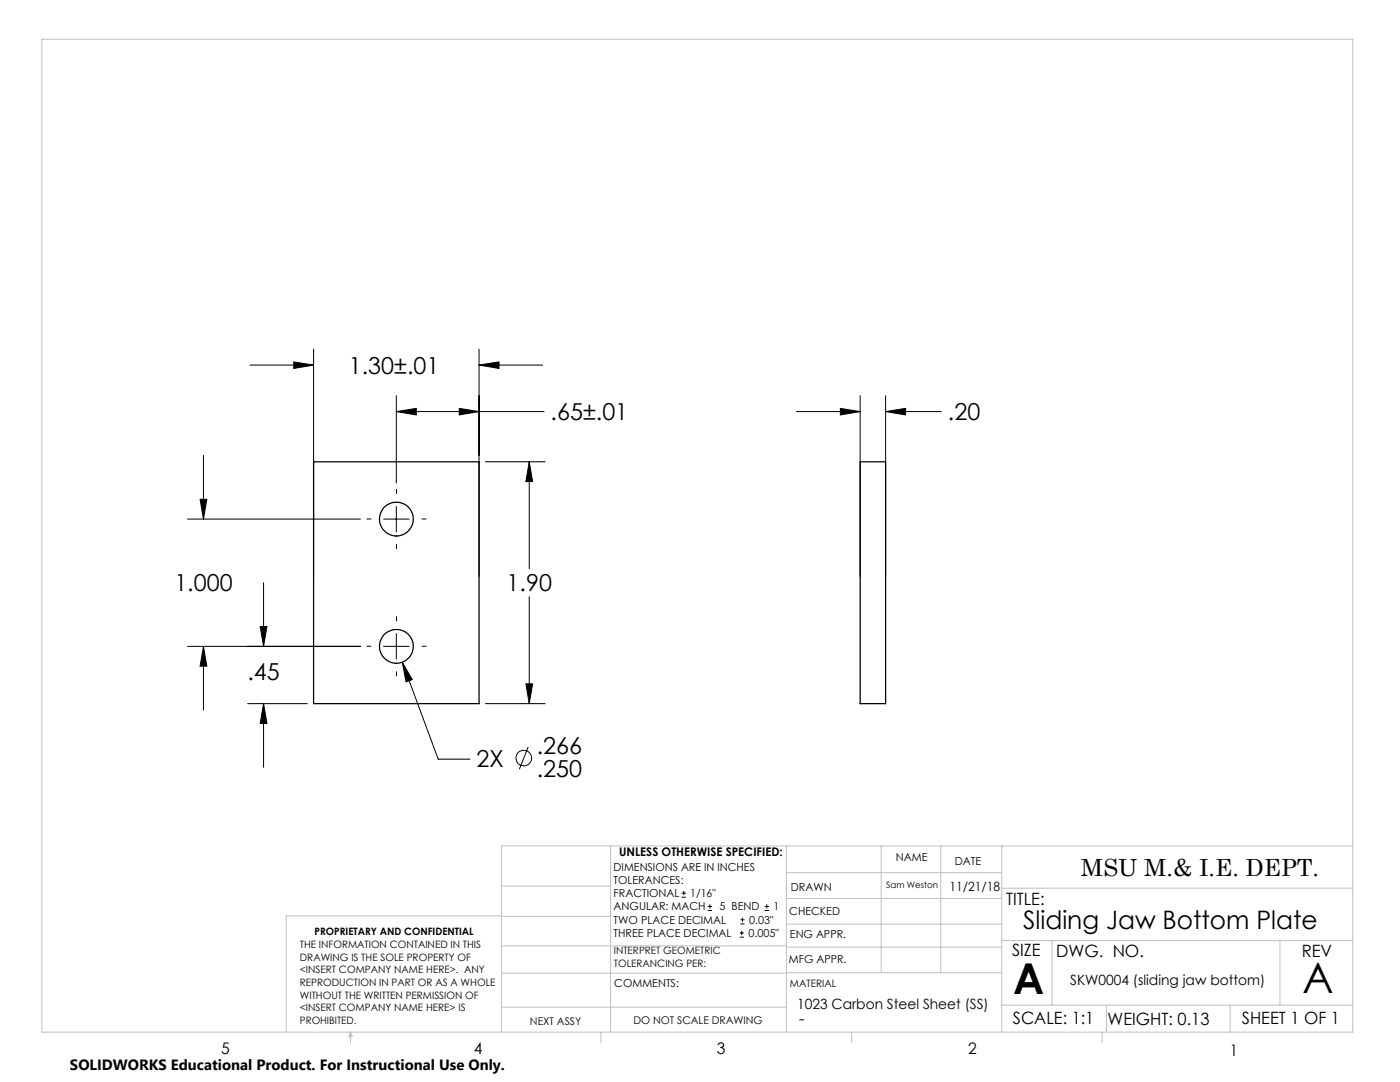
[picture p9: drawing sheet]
<svg xmlns="http://www.w3.org/2000/svg" width="279mm" height="216mm" viewBox="0 0 279 216" stroke-linecap="round" stroke-linejoin="round" font-family="sans-serif">
<g fill="none" stroke="#000" stroke-width=".2">
<path d="M49.9 72.8h12.7M58.6 72.2l4 .6-4 .7zM62.6 69.7v45.3M79.1 79v17.4M95.6 72.8l4-.6v1.3zM95.6 69.7v45.3M95.6 72.8h12.7M171.7 79v36M176.7 79v36M39.9 99.6h1.4l-.7 4zM40.6 90.9v12.7M79.1 82.1l4-.6v1.3z"/>
<path d="M79.1 82.1h29.5M91.7 81.5l3.9 .6-3.9 .7zM96.9 92.1h11.9M105.6 92.1l.7 4h-1.3zM105.6 92.1v21.4M159 82.1h12.7M167.7 81.5l4 .6-4 .7zM176.7 82.1l4-.6v1.3zM176.7 82.1h11.2M37.4 103.6h34.5M52.6 116.3v12.7M76.6 103.6h5"/>
<path d="M79.1 101v5.1M105.6 119.1v21.3M37.4 129h34.5M40.6 129l.7 3.9h-1.4zM40.6 129v12.7M51.9 125h1.4l-.7 4zM76.6 129h5M79.1 126.4v5.1M80.3 132.2l2 3.4-1.3 .5zM80.3 132.2l7.2 19.3h6.3M105 136.5h1.3l-.7 3.9zM49.4 140.4h11.9"/>
<path d="M52.6 140.4l.7 4h-1.4zM52.6 140.4v12.7M96.9 140.4h11.9M105.4 149l-1.8 4.5M136 179h.9M136 178.2h.9M136.5 177.8v.8M141.3 181.7h.8M141.3 180.9h.8M141.7 180.4v.9M147.6 187h.8M147.6 186.2h.8"/>
<path d="M147.8 184.4h.8M147.8 183.5h.8M148 185.7v.9M148.2 183.1v.8M152.6 181.7h.9M152.6 180.9h.9M153 180.4v.9"/>
<circle cx="104.5" cy="151.3" r="1.55"/>
</g>
<path d="M79.1 98.5v-.9M74 103.6h-.8M79.1 108.6v.9M84.2 103.6h.8M74 129h-.8M79.1 123.9v-.9M79.1 134v.9M84.2 129h.8" fill="none" stroke="#000" stroke-width=".2" stroke-dasharray="15.2 1.3 1.3 1.3"/>
<g fill="none" stroke="#c0c0c0" stroke-width=".2">
<path d="M8.4 7.8h261.6v198.2h-261.6zM100.1 176.8h21.7M121.8 168.8v37.2M157 168.8v37.2M157 179.3h42.9M157 174.1h42.9M175.9 168.8v25.3M187.7 168.8v25.3M199.9 177.2h70.1M199.9 168.8v37.2M270 168.8h-169.9v37.2M100.1 194.2h56.9"/>
<path d="M100.1 188.7h56.9M100.1 182.8h21.7M100.1 182.7h-43v23.3M157 194.1h42.9M157 184.4h42.9M157 189h42.9M199.9 187.7h70.1M210 187.7v12.9M255.4 187.7v12.9M70 206v2.1M70 206l.3 .8h-.7zM100.1 201h56.9"/>
<path d="M119.9 206v2.1M170 206v2.1M199.9 200.6h70.1M220 206v2.1M220.8 200.6v5.4M245.5 200.6v5.4"/>
</g>
<g fill="#000">
<path d="M80.3 132.2l2 3.4-1.3 .5z"/>
<path d="M95.6 72.8l4-.6v1.3zM58.6 72.2l4 .6-4 .7zM105.6 92.1l.7 4h-1.3zM105 136.5h1.3l-.7 3.9zM79.1 82.1l4-.6v1.3zM91.7 81.5l3.9 .6-3.9 .7zM51.9 125h1.4l-.7 4zM52.6 140.4l.7 4h-1.4zM40.6 129l.7 3.9h-1.4zM39.9 99.6h1.4l-.7 4zM176.7 82.1l4-.6v1.3zM167.7 81.5l4 .6-4 .7z"/>
</g>
<g fill="none" stroke="#000" stroke-width=".25">
<path d="M62.6 92.1h33v48.3h-33zM171.7 92.1h5v48.3h-5z"/>
<circle cx="79.1" cy="103.6" r="3.4"/>
<circle cx="79.1" cy="129" r="3.4"/>
</g>
<g font-size="8.5">
<text x="202.2" y="198.3">A</text>
<text x="260" y="198.1">A</text>
</g>
<text font-size="5.1" x="204.2" y="185.4">Sliding Jaw Bottom Plate</text>
<g font-size="4.7">
<text x="69.6" y="74.6">1.30±.01</text>
<text x="109.9" y="83.9">.65±.01</text>
<text x="189.2" y="83.9">.20</text>
<text x="34.8" y="118">1.000</text>
<text x="101.1" y="118">1.90</text>
<text x="49.4" y="135.8">.45</text>
<text x="95.1" y="153">2X</text>
<text x="107.1" y="150.4">.266</text>
<text x="107.1" y="155">.250</text>
<text x="215.7" y="174.7">MSU M.&amp; I.E. DEPT.</text>
</g>
<g font-size="3.4">
<text x="200.8" y="180.5">TITLE:</text>
<text x="202" y="190.8">SIZE</text>
<text x="210.8" y="190.9">DWG. NO.</text>
<text x="259.8" y="191">REV</text>
<text x="202.1" y="204.4">SCALE: 1:1</text>
<text x="221" y="204.5">WEIGHT: 0.13</text>
<text x="247.8" y="204.4">SHEET 1 OF 1</text>
</g>
<g font-size="3.2">
<text x="159.5" y="204.4">-</text>
<text x="44.2" y="210.4">5</text>
<text x="94.6" y="210.3">4</text>
<text x="143.1" y="210.4">3</text>
<text x="193.2" y="210.3">2</text>
<text x="245.4" y="210.6">1</text>
</g>
<text font-size="3" x="14" y="213.5">SOLIDWORKS Educational Product. For Instructional Use Only.</text>
<g font-size="2.8">
<text x="213.6" y="196.6">SKW0004 (sliding jaw bottom)</text>
<text x="159.1" y="201.4">1023 Carbon Steel Sheet (SS)</text>
</g>
<text font-size="2.5" x="189.5" y="177.8">11/21/18</text>
<text font-size="2.4" x="123.6" y="170.8">UNLESS OTHERWISE SPECIFIED:</text>
<g font-size="2.2">
<text x="122.5" y="173.7">DIMENSIONS ARE IN INCHES</text>
<text x="178.8" y="171.8">NAME</text>
<text x="190.6" y="172.5">DATE</text>
<text x="122.5" y="176.4">TOLERANCES:</text>
<text x="122.5" y="179">FRACTIONAL</text>
<text x="137.8" y="179">1/16&quot;</text>
<text x="157.8" y="177.8">DRAWN</text>
<text x="122.5" y="184.3">TWO PLACE DECIMAL</text>
<text x="122.5" y="181.7">ANGULAR: MACH</text>
<text x="143.6" y="181.7">5 BEND</text>
<text x="149.5" y="184.3">0.03&quot;</text>
<text x="154.4" y="181.7">1</text>
<text x="157.5" y="182.5">CHECKED</text>
<text x="122.5" y="187">THREE PLACE DECIMAL</text>
<text x="149.4" y="187">0.005&quot;</text>
<text x="157.6" y="187.2">ENG APPR.</text>
<text x="122.6" y="197">COMMENTS:</text>
<text x="157.4" y="192.2">MFG APPR.</text>
</g>
<g font-size="2.1">
<text x="105.8" y="204.5">NEXT ASSY</text>
<text x="126.4" y="204.3">DO NOT SCALE DRAWING</text>
</g>
<g font-size="2">
<text x="59.8" y="189.2">THE INFORMATION CONTAINED IN THIS</text>
<text x="59.8" y="191.7">DRAWING IS THE SOLE PROPERTY OF</text>
<text x="62.8" y="186.5">PROPRIETARY AND CONFIDENTIAL</text>
<text x="122.5" y="190.4">INTERPRET GEOMETRIC</text>
<text x="59.8" y="194.2">&lt;INSERT COMPANY NAME HERE&gt;. ANY</text>
<text x="59.8" y="196.8">REPRODUCTION IN PART OR AS A WHOLE</text>
<text x="122.5" y="192.9">TOLERANCING PER:</text>
<text x="157.7" y="197">MATERIAL</text>
<text x="59.8" y="199.3">WITHOUT THE WRITTEN PERMISSION OF</text>
<text x="59.8" y="201.8">&lt;INSERT COMPANY NAME HERE&gt; IS</text>
<text x="59.8" y="204.3">PROHIBITED.</text>
</g>
<text font-size="1.8" x="176.9" y="177.2">Sam Weston</text>
</svg>
